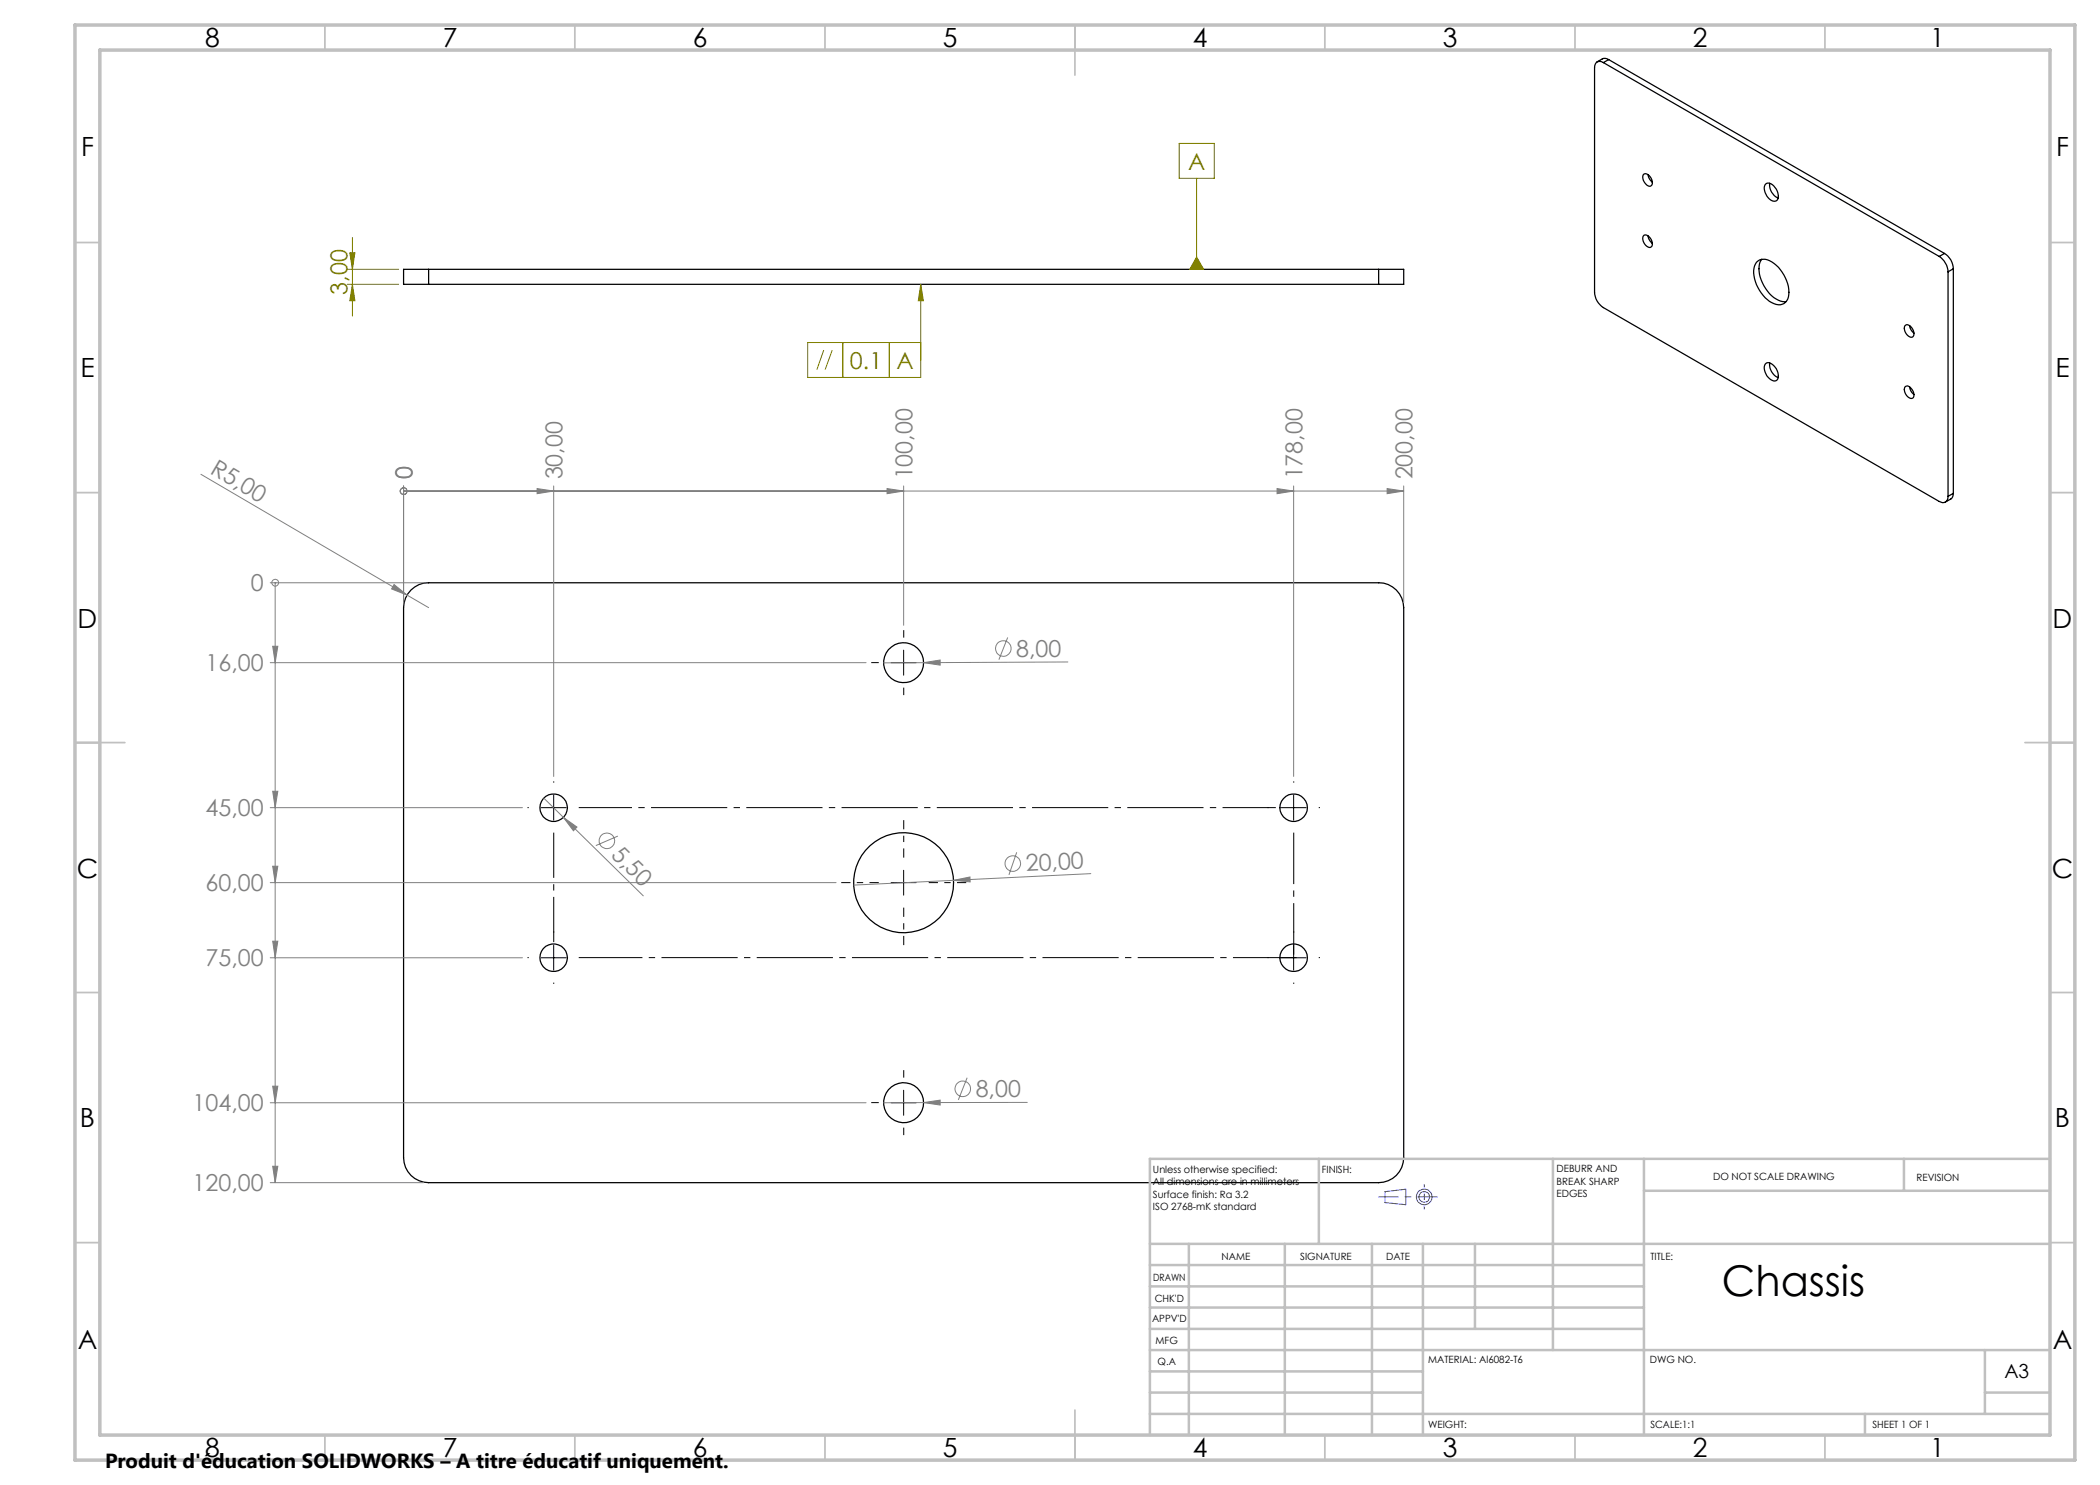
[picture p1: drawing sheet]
<svg xmlns="http://www.w3.org/2000/svg" width="420mm" height="297mm" viewBox="0 0 420 297" stroke-linecap="round" stroke-linejoin="round" font-family="sans-serif">
<g fill="none" stroke="#000" stroke-width=".25">
<path d="M320.7 12.5a1.06 1.06 0 0 0-1.3-.1 1.06 1.06 0 0 0-.5 1.1v45a3.8 3.8 0 0 0 1.8 3l67.1 38.8a1.09 1.09 0 0 0 1.3 .1 1.09 1.09 0 0 0 .5-1.1M320.7 12.5l67.1 38.8M321.7 11.9a1.27 1.27 0 0 0-1.2-.1l-1.1 .6M321.7 11.9l-1 .6M321.7 11.9l67.2 38.8M328.8 34.8a1.61 1.61 0 0 1 1.6 2 .66 .66 0 0 1-.6 .5 .66 .66 0 0 1-.6-.5 1.55 1.55 0 0 1-.4-2zM329.6 34.9l.2 .8 .7 .7M353 36.9a1.25 1.25 0 0 1 2 .6 2.25 2.25 0 0 1 .4 2.5 1.45 1.45 0 0 1-2-.8l-.6-1.4zM353.9 36.7a2.9 2.9 0 0 0 1.7 2.9M85.7 53.9h-5v3h5M85.7 53.9v3M85.7 53.9h190"/>
<path d="M85.7 56.9h190M275.7 53.9h5v3h-5M275.7 53.9v3M328.8 47.1a1.61 1.61 0 0 1 1.6 2v.1a1.01 1.01 0 0 1-1.6-.6l-.3-.9zM329.6 47.2l.2 .7 .7 .8M351.3 52.5a2.49 2.49 0 0 1 3.5 .2 7.1 7.1 0 0 1 2.7 7.1 2.07 2.07 0 0 1-3.1 .7 7.5 7.5 0 0 1-3.6-6.9zM352.4 51.9a4.7 4.7 0 0 0 .1 4.7 5.9 5.9 0 0 0 4.4 3.8l.3-.1M387.8 51.3a4.1 4.1 0 0 1 1.8 3.1M388.9 50.7a3.7 3.7 0 0 1 1.8 3.1M388.9 50.7l-1.1 .6M389.6 54.4v44.9M390.7 53.8l-1.1 .6"/>
<path d="M390.7 53.8v44.9M353 72.8a.94 .94 0 0 1 1.5 .1 2.53 2.53 0 0 1 .9 3.1 1.52 1.52 0 0 1-2-.8l-.6-1.5zM353.9 72.6a2.89 2.89 0 0 0 1.7 2.9M381 77.4l.1-.1a1.33 1.33 0 0 1 1.6 1.1l.1 .3a.7 .7 0 0 1-.4 1 .7 .7 0 0 1-.9-.4l-.5-.8-.1-.6zM381 65.2a1.01 1.01 0 0 1 1.6 .7l.2 .6a.7 .7 0 0 1-.4 .9 .7 .7 0 0 1-.9-.3l-.5-.9-.1-.6zM381.9 65.1l.3 .8 .6 .7M381.9 77.4l.3 .8 .6 .7M390.7 98.7a1.29 1.29 0 0 1-.5 1.1l-1.1 .6M390.7 98.7l-1.1 .6M82.2 118a4.8 4.8 0 0 1 3.5-1.4h190a5 5 0 0 1 5 4.9v110a5 5 0 0 1-5 5h-190a5 5 0 0 1-5-5v-110a5 5 0 0 1 1.5-3.5z"/>
<circle cx="180.7" cy="132.5" r="4"/>
<circle cx="110.7" cy="161.5" r="2.76"/>
<circle cx="180.7" cy="176.5" r="10"/>
<circle cx="258.7" cy="161.5" r="2.75"/>
<circle cx="110.7" cy="191.6" r="2.76"/>
<circle cx="258.7" cy="191.5" r="2.76"/>
<circle cx="180.7" cy="220.5" r="4"/>
</g>
<g fill="none" stroke="#808080" stroke-width=".2">
<path d="M40.2 94.9l41.2 24.1M80.7 98.2h.1M80.7 97.2v23.3M80.7 98.2h200M107.4 97.7l3.3 .5-3.3 .5zM110.7 97.2v58.1M177.4 97.7l3.3 .5-3.3 .5zM180.7 97.2v27.9M255.4 97.7l3.3 .5-3.3 .5zM258.7 97.2v58.1M277.4 97.7l3.3 .5-3.3 .5zM280.7 97.2v23.3"/>
<path d="M54 116.6h30.7M55 116.6h.1M55 116.6v119.9M78.8 116.9l2.6 2.1-3.1-1.2zM81.4 119l4.3 2.5M54 132.5h119.2M54.5 129.3h1.1l-.6 3.2zM184.7 132.5l3.3-.5v1zM184.7 132.5l-8 .1M201.5 127.5l-1.7 4.4M213.6 132.4l-28.9 .1M54.5 158.3h1.1l-.6 3.2z"/>
<path d="M108.8 159.6l19.9 19.6M54 161.5h50.5M54 176.5h113.2M54.5 173.2h1.1l-.6 3.3zM112.7 163.5l2.7 1.9-.7 .8zM123.6 167.2l-4.4 1.9M190.7 176.1l3.3-.7v1zM203.3 170.5l-1.5 4.5M218.2 174.7l-47.5 2.3M54 191.6h50.5M54.5 188.2h1.1l-.6 3.4zM54.5 217.2h1.1l-.6 3.4z"/>
<path d="M193.4 215.5l-1.7 4.5M54 220.6h119.2M54 236.5h30.7M54.5 233.3h1.1l-.6 3.2zM184.7 220.5l3.3-.5v1zM184.7 220.5l-8 .1M205.5 220.5h-20.8"/>
<circle cx="80.7" cy="98.2" r=".68"/>
<circle cx="55.1" cy="116.5" r=".68"/>
<circle cx="200.7" cy="129.7" r="1.55"/>
<circle cx="121.4" cy="168.2" r="1.56"/>
<circle cx="202.6" cy="172.7" r="1.55"/>
<circle cx="192.5" cy="217.8" r="1.55"/>
</g>
<g fill="none" stroke="#808000" stroke-width=".2">
<path d="M235.8 28.7h7.1v7h-7.1zM239.3 35.7v18.2M69.5 56.9h10.2M69.5 53.9h10.2M70 50.5h1l-.5 3.4zM70.5 56.9l.5 3.2h-1zM70.5 47.5v15.7M184.1 56.9l.6 3.2h-1zM184.1 56.9v18.6h-22.6v-7h22.6M239.3 51.4l1.4 2.5h-2.8zM164.7 70l-1.3 3.9M166.4 70l-1.4 3.9"/>
<path d="M168.6 68.5v7M177.9 68.5v7"/>
</g>
<g fill="none" stroke="#00f" stroke-width=".2">
<path d="M277 238.3l4.2-.5v3.1l-4.2-.4z"/>
<circle cx="284.8" cy="239.4" r="1.06"/>
<circle cx="284.8" cy="239.4" r="1.57"/>
</g>
<g fill="none" stroke="#000" stroke-width=".2" stroke-dasharray="15.2 1.3 1.3 1.3" stroke-linecap="butt">
<path d="M175.7 132.5h-1.5M180.7 127.5v-1.5M180.7 137.5v1.5M185.7 132.5h1.5M110.7 156.5v-.2M258.7 156.5v-.2M105.7 161.5h-.2M253.7 161.5h-.2M263.7 161.5h.3M105.7 191.5h-.2M110.7 186.5v-.2M110.7 196.5v.3"/>
<path d="M253.7 191.5h-.2M258.7 186.5v-.2M258.7 196.5v.3M263.7 191.5h.3M180.7 215.5v-1.5M175.7 220.5h-1.5M180.7 225.5v1.5M185.7 220.5h1.5"/>
</g>
<path d="M258.7 166.5v24.4" fill="none" stroke="#000" stroke-width=".2" stroke-dasharray="15.2 1.3 1.3 1.3" stroke-dashoffset="4.9" stroke-linecap="butt"/>
<path d="M110.7 166.5v21.9" fill="none" stroke="#000" stroke-width=".2" stroke-dasharray="15.2 1.3 1.3 1.3" stroke-dashoffset="6.2" stroke-linecap="butt"/>
<path d="M115.7 161.5h139.5" fill="none" stroke="#000" stroke-width=".2" stroke-dasharray="15.2 1.3 1.3 1.3" stroke-dashoffset="4.6" stroke-linecap="butt"/>
<path d="M115.7 191.5h143.6" fill="none" stroke="#000" stroke-width=".2" stroke-dasharray="15.2 1.3 1.3 1.3" stroke-dashoffset="2.5" stroke-linecap="butt"/>
<path d="M175.7 176.5h-7.5M180.7 171.5v-7.5M185.7 176.5h7.5M180.7 181.5v7.5" fill="none" stroke="#000" stroke-width=".2" stroke-dasharray="15.2 1.3 1.3 1.3" stroke-dashoffset="13.4" stroke-linecap="butt"/>
<path d="M284.9 236.9v5" fill="none" stroke="#00f" stroke-width=".2" stroke-dasharray="15.2 1.3 1.3 1.3" stroke-dashoffset="14.6" stroke-linecap="butt"/>
<path d="M287.5 239.4h-11.8" fill="none" stroke="#00f" stroke-width=".2" stroke-dasharray="15.2 1.3 1.3 1.3" stroke-dashoffset="11.2" stroke-linecap="butt"/>
<g fill="none" stroke="#000" stroke-width=".2">
<path d="M178.2 132.5h5M180.7 130v5M110.7 159v5M258.7 159v5M108.2 161.5h5M178.2 176.5h5M180.7 174.1v4.9M256.2 161.5h5M108.2 191.6h5M110.7 189.1v4.9M256.2 191.6h5M258.7 189.1v4.9"/>
<path d="M180.7 218v5.1M178.2 220.6h5"/>
</g>
<g fill="none" stroke="#c0c0c0" stroke-width=".35">
<path d="M65 5v5M115 5v5M165 5v5M215 5v10M265 5v5M315 5v5M365 5v5M15 48.5h5M410 48.5h5M15 98.5h5M410 98.5h5M15 148.5h10"/>
<path d="M405 148.5h10M15 198.5h5M410 198.5h5M15 248.5h5M410 248.5h5M65 287v5M115 287v5M165 287v5M215 282v10M265 287v5M315 287v5M365 287v5"/>
</g>
<g fill="none" stroke="#c0c0c0" stroke-width=".5">
<path d="M263.8 231.8v17M310.6 231.8v38.2M328.8 231.8v55.2M328.8 238.2h81.2M380.8 231.8v6.4M410 231.8h-180v55.2M230 248.8h180M230 257.3h98.8M230 253h98.8M237.8 248.8v38.2M257 248.8v38.2M274.4 248.8v38.2"/>
<path d="M284.6 248.8v38.2M295 248.8v17M230 265.8h98.8M230 261.5h98.8M230 278.5h54.6M230 274.3h54.6M230 270h180M397 278.5h13M397 270v12.8M230 282.8h180M373 282.8v4.2"/>
</g>
<path d="M15 5h400v287h-400zM20 10h390v277h-390z" fill="none" stroke="#c0c0c0" stroke-width=".7"/>
<g fill="#808000">
<path d="M184.1 56.9l.6 3.2h-1zM239.3 51.4l1.4 2.5h-2.8z"/>
<path d="M70.5 56.9l.5 3.2h-1zM70 50.5h1l-.5 3.4z"/>
</g>
<g fill="#808080">
<path d="M78.8 116.9l2.6 2.1-3.1-1.2z"/>
<path d="M184.7 220.5l3.3-.5v1z"/>
<path d="M184.7 132.5l3.3-.5v1z"/>
<path d="M190.7 176.1l3.3-.7v1z"/>
<path d="M112.7 163.5l2.7 1.9-.7 .8z"/>
<path d="M54.5 129.3h1.1l-.6 3.2zM54.5 158.3h1.1l-.6 3.2zM54.5 173.2h1.1l-.6 3.3zM54.5 188.2h1.1l-.6 3.4zM54.5 217.2h1.1l-.6 3.4zM54.5 233.3h1.1l-.6 3.2z"/>
<path d="M107.4 97.7l3.3 .5-3.3 .5zM255.4 97.7l3.3 .5-3.3 .5zM277.4 97.7l3.3 .5-3.3 .5zM177.4 97.7l3.3 .5-3.3 .5z"/>
</g>
<text font-size="8.5" x="344.4" y="259.2">Chassis</text>
<g font-size="5.3">
<text x="41" y="9.5">8</text>
<text x="88.5" y="9.5">7</text>
<text x="138.5" y="9.5">6</text>
<text x="188.5" y="9.5">5</text>
<text x="238.5" y="9.5">4</text>
<text x="288.5" y="9.5">3</text>
<text x="338.5" y="9.5">2</text>
<text x="386" y="9.5">1</text>
<text x="16.2" y="31.2">F</text>
<text x="411.2" y="31.2">F</text>
<text x="16.1" y="75.5">E</text>
<text x="411.1" y="75.5">E</text>
<text x="15.5" y="125.5">D</text>
<text x="410.5" y="125.5">D</text>
<text x="15.4" y="175.5">C</text>
<text x="410.4" y="175.5">C</text>
<text x="16" y="225.5">B</text>
<text x="411" y="225.5">B</text>
<text x="15.5" y="269.7">A</text>
<text x="410.5" y="269.7">A</text>
<text x="41" y="291.5">8</text>
<text x="88.5" y="291.5">7</text>
<text x="138.5" y="291.5">6</text>
<text x="188.5" y="291.5">5</text>
<text x="238.5" y="291.5">4</text>
<text x="288.5" y="291.5">3</text>
<text x="338.5" y="291.5">2</text>
<text x="386" y="291.5">1</text>
</g>
<g font-size="4.7" fill="#808000">
<text x="237.6" y="33.9">A</text>
<text x="69.5" y="58.9" transform="rotate(-90 69.5 58.9)">3,00</text>
<text x="170" y="73.7">0.1</text>
<text x="179.3" y="73.7">A</text>
</g>
<g font-size="4.7" fill="#808080">
<text x="41.8" y="94.6" transform="rotate(30 41.8 94.6)">R5,00</text>
<text x="82.5" y="95.9" transform="rotate(-90 82.5 95.9)">0</text>
<text x="112.5" y="95.9" transform="rotate(-90 112.5 95.9)">30,00</text>
<text x="182.5" y="95.9" transform="rotate(-90 182.5 95.9)">100,00</text>
<text x="260.5" y="95.9" transform="rotate(-90 260.5 95.9)">178,00</text>
<text x="282.5" y="95.9" transform="rotate(-90 282.5 95.9)">200,00</text>
<text x="50.2" y="118.3">0</text>
<text x="203.3" y="131.4">8,00</text>
<text x="41.1" y="134.3">16,00</text>
<text x="41.1" y="163.3">45,00</text>
<text x="122" y="171.2" transform="rotate(45 122 171.2)">5,50</text>
<text x="41.1" y="178.3">60,00</text>
<text x="205.2" y="174.3" transform="rotate(-3 205.2 174.3)">20,00</text>
<text x="41.1" y="193.3">75,00</text>
<text x="195.1" y="219.5">8,00</text>
<text x="38.5" y="222.3">104,00</text>
<text x="38.5" y="238.3">120,00</text>
</g>
<text font-size="4.1" x="21" y="293.7">Produit d'éducation SOLIDWORKS – A titre éducatif uniquement.</text>
<text font-size="3.9" x="400.9" y="275.5">A3</text>
<g font-size="2">
<text x="230.6" y="234.6">Unless otherwise specified:</text>
<text x="230.6" y="237.1">All dimensions are in millimeters</text>
<text x="230.6" y="239.6">Surface finish: Ra 3.2</text>
<text x="264.4" y="234.6">FINISH:</text>
<text x="311.3" y="234.5">DEBURR AND</text>
<text x="311.3" y="237">BREAK SHARP</text>
<text x="311.3" y="239.5">EDGES</text>
<text x="342.6" y="236">DO NOT SCALE DRAWING</text>
<text x="383.3" y="236.2">REVISION</text>
<text x="230.6" y="242.1">ISO 2768-mK standard</text>
<text x="244.3" y="252">NAME</text>
<text x="260" y="251.9">SIGNATURE</text>
<text x="277.2" y="251.9">DATE</text>
<text x="330.1" y="251.9">TITLE:</text>
<text x="230.6" y="256.1">DRAWN</text>
<text x="230.9" y="260.3">CHK'D</text>
<text x="230.4" y="264.4">APPV'D</text>
<text x="231.1" y="268.8">MFG</text>
<text x="231.5" y="273">Q.A</text>
<text x="285.6" y="272.5">MATERIAL: Al6082-T6</text>
<text x="330" y="272.5">DWG NO.</text>
<text x="285.6" y="285.5">WEIGHT:</text>
<text x="330.1" y="285.6">SCALE:1:1</text>
<text x="374.5" y="285.6">SHEET 1 OF 1</text>
</g>
</svg>
